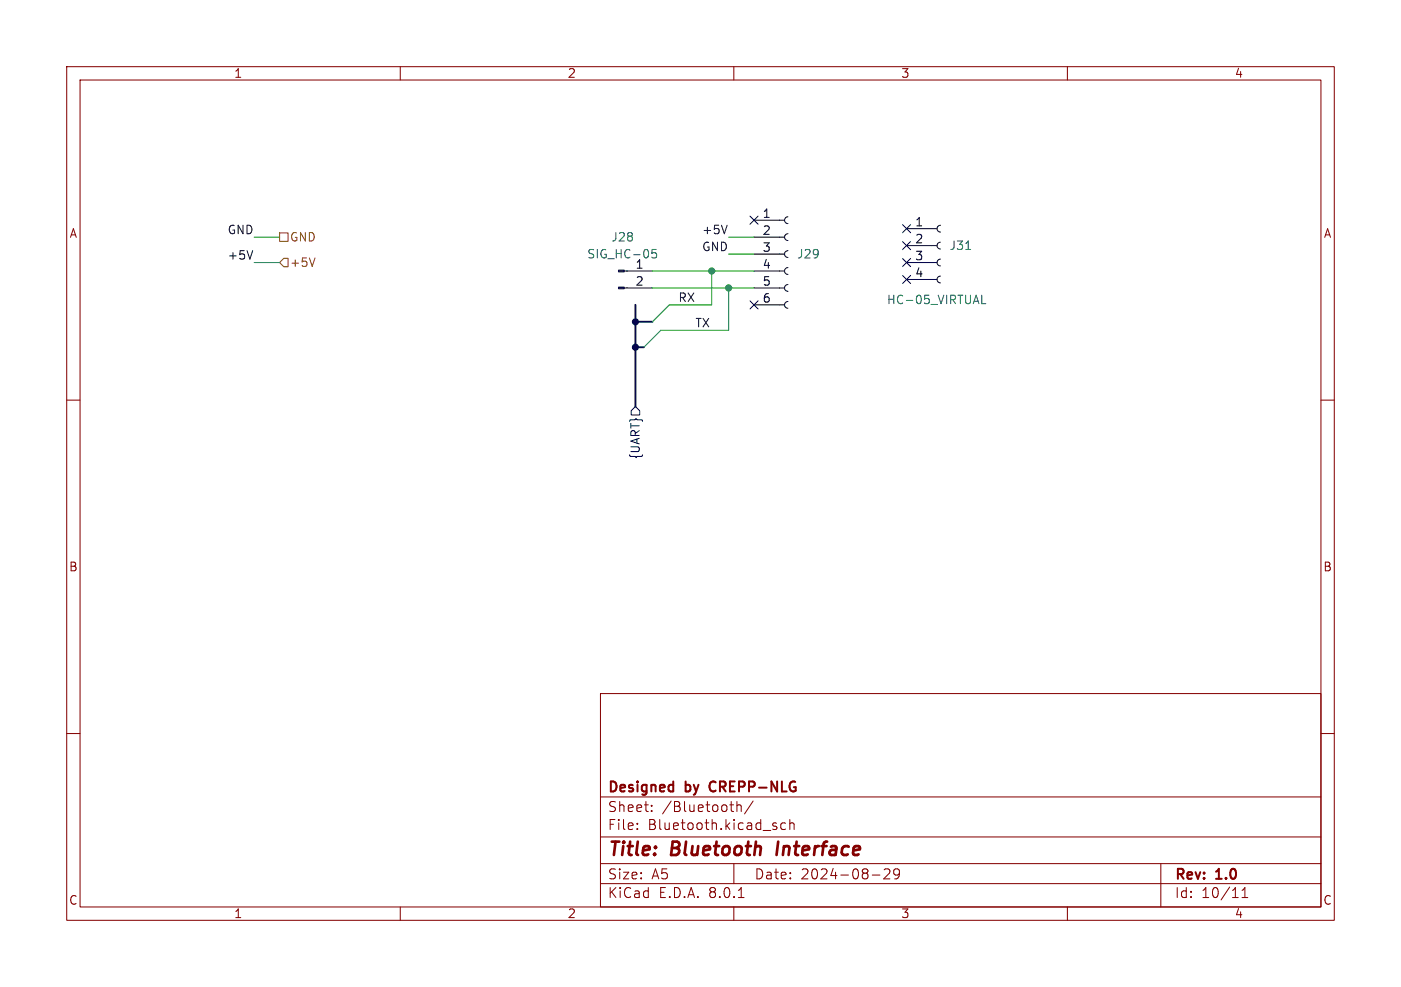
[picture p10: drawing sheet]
<svg xmlns="http://www.w3.org/2000/svg" width="210mm" height="148mm" viewBox="0 0 210 148" stroke-linecap="round" stroke-linejoin="round" font-family="sans-serif">
<g fill="none" stroke="#840000" stroke-width=".15">
<path d="M10 10h190v128h-190zM12 12h186v124h-186zM60 10v2M110 10v2M160 10v2M10 60h2M198 60h2M10 110h2M90 104h108v32h-108zM90 119.5h108M198 110h2M60 136v2"/>
<path d="M90 132.5h108M90 129.5h108M90 125.5h108M95.5 124.2v.2M95.5 123.5v.1M97.7 121.5v.2M97.7 120.8v.1M110 136v2M110 129.5v3M110.5 120.8a.37 .37 0 0 1 .6 .1v.8M110.5 120.2v1.5M110.7 134.6h.8"/>
<path d="M112.9 120.1l-1.3 1.9M116.2 123.9l.3 .2-.3 .3M116.2 123.4l.2 .1M117.8 123.5l-.5-.1-.3 .3v.4l.2 .2h.6M118.4 123.5a.37 .37 0 0 1 .6 .1v.8M118.4 122.9v1.5M130.8 131.2h1.1M132.5 130.4l.3-.1 .5 .1a.41 .41 0 0 1 0 .5l-.8 .9h.9M134.8 130.9l-.3 .3h-.2l-.3-.3v-.3l.1-.2 .4-.1 .3 .1a.99 .99 0 0 1-.4 1.4h-.3M160 136v2M174 129.5v6.5M186.2 134.6h.8"/>
<path d="M186.2 133.5l.4-.4v1.5"/>
</g>
<path d="M116.7 126.2l-.3 2" fill="none" stroke="#840000" stroke-width=".4"/>
<path d="M106.5 117.4l-.2 .4 .2 .7" fill="none" stroke="#840000" stroke-width=".3"/>
<g fill="none" stroke="#000" stroke-width=".15">
<path d="M113 38.1h4.6M113 35.6h4.6M113 33h4.6M118.1 37.6a.51 .51 0 0 0-.5 .5 .51 .51 0 0 0 .5 .5M118.1 35.1a.51 .51 0 0 0-.5 .5 .51 .51 0 0 0 .5 .5M118.1 32.5a.51 .51 0 0 0-.5 .5 .51 .51 0 0 0 .5 .5M135.9 39.4h4.6M135.9 36.8h4.6M135.9 34.3h4.6M141 38.9a.51 .51 0 0 0-.5 .5 .51 .51 0 0 0 .5 .5M141 36.3a.51 .51 0 0 0-.5 .5 .51 .51 0 0 0 .5 .5M141 33.8a.51 .51 0 0 0-.5 .5 .51 .51 0 0 0 .5 .5"/>
<path d="M93.6 43.2h4.2M93.6 40.6h4.2M113 43.2h4.6M113 40.6h4.6M113 45.7h4.6M118.1 45.2a.51 .51 0 0 0-.5 .5 .51 .51 0 0 0 .5 .5M118.1 42.7a.51 .51 0 0 0-.5 .5 .51 .51 0 0 0 .5 .5M118.1 40.1a.51 .51 0 0 0-.5 .5 .51 .51 0 0 0 .5 .5M135.9 41.9h4.6M141 41.4a.51 .51 0 0 0-.5 .5 .51 .51 0 0 0 .5 .5"/>
</g>
<path d="M92.7 43.1h.9v.2h-.9zM92.7 40.5h.9v.3h-.9z" fill="#000" stroke="#000" stroke-width=".15"/>
<path d="M98.4 37.4h-.6l-.1 .6 .2-.1 .4 .1 .1 .1v.5l-.2 .1-.5-.1M144.8 37.4h.7M147.2 44.3v1.2h.6" fill="none" stroke="#006464" stroke-width=".15"/>
<path d="M41.9 34.9h1.3v1.3h-1.3zM42.5 38.7h.7v1.3h-.7l-.6-.6zM47.2 38.7l-.4 1.2" fill="none" stroke="#725600" stroke-width=".15"/>
<g fill="none" stroke="#000084" stroke-width=".15">
<path d="M112.4 32.4l1.2 1.2M113.6 32.4l-1.2 1.2M135.3 33.7l1.2 1.2M135.3 38.8l1.2 1.2M135.3 36.2l1.2 1.2M136.5 33.7l-1.2 1.2M136.5 38.8l-1.2 1.2M136.5 36.2l-1.2 1.2M112.4 45.1l1.2 1.2M113.6 45.1l-1.2 1.2M135.3 41.3l1.2 1.2M136.5 41.3l-1.2 1.2"/>
<path d="M95.2 61l.7 .6v.6h-1.3v-.6z"/>
</g>
<path d="M37.9 37.6l-.4 1.3M109 33.8l-.4 1.2" fill="none" stroke="#0f0f0f" stroke-width=".15"/>
<path d="M95.2 45.7v15.3M95.2 48.3h2.6M95.2 52.1h1.3" fill="none" stroke="#000084" stroke-width=".3"/>
<path d="M38.1 35.6h3.8M38.1 39.4h3.8M109.2 38.1h3.8M109.2 35.6h3.8M97.8 43.2h15.2M97.8 40.6h15.2M106.7 40.6v5.1h-6.4l-2.5 2.6M109.2 43.2v6.3h-10.1l-2.6 2.6" fill="none" stroke="#009600" stroke-width=".15"/>
<g fill="#000084" stroke="#000084" stroke-width=".15">
<circle cx="95.2" cy="48.3" r=".46"/>
<circle cx="95.2" cy="52.1" r=".46"/>
</g>
<g fill="#009600" stroke="#009600" stroke-width=".15">
<circle cx="109.2" cy="43.2" r=".46"/>
<circle cx="106.7" cy="40.6" r=".46"/>
</g>
<g font-size="2.8" fill="#840000">
<text x="91" y="128.9">Title:</text>
<text x="100.7" y="128.9">Bluetooth</text>
<text x="117.3" y="128.9">Interface</text>
</g>
<g font-size="2.1" fill="#840000">
<text x="91" y="119.2">Designed</text>
<text x="102.8" y="119.2">by</text>
<text x="107.1" y="119.2">CREPP-NLG</text>
<text x="91" y="124.7">File:</text>
<text x="91" y="122">Sheet:</text>
<text x="97.1" y="124.7">Bluetooth.kicad_sch</text>
<text x="99.2" y="122">/Bluetooth/</text>
<text x="91" y="134.9">KiCad</text>
<text x="91" y="132.1">Size:</text>
<text x="97.7" y="132.1">A5</text>
<text x="98.7" y="134.9">E.D.A.</text>
<text x="106.3" y="134.9">8.0.1</text>
<text x="113" y="132.1">Date:</text>
<text x="120" y="132.1">2024-08-29</text>
<text x="176" y="132.3">Rev:</text>
<text x="176" y="134.9">Id:</text>
<text x="180.1" y="134.9">10/11</text>
<text x="182.4" y="132.3">1.0</text>
</g>
<g font-size="1.8" fill="#840000">
<text x="35" y="11.9">1</text>
<text x="85" y="11.9">2</text>
<text x="135" y="11.9">3</text>
<text x="185" y="11.9">4</text>
<text x="10.3" y="35.9">A</text>
<text x="198.4" y="35.9">A</text>
<text x="10.3" y="85.9">B</text>
<text x="198.3" y="85.9">B</text>
<text x="10.3" y="135.9">C</text>
<text x="35" y="137.9">1</text>
<text x="85" y="137.9">2</text>
<text x="135" y="137.9">3</text>
<text x="185" y="137.9">4</text>
<text x="198.3" y="135.9">C</text>
</g>
<g font-size="1.8" fill="#0f0f0f">
<text x="34" y="35.2">GND</text>
<text x="105.1" y="35.2">+5V</text>
<text x="34" y="39">+5V</text>
<text x="105.1" y="37.8">GND</text>
<text x="101.6" y="45.4">RX</text>
<text x="104.1" y="49.2">TX</text>
</g>
<g font-size="1.8">
<text x="114.2" y="32.8">1</text>
<text x="114.2" y="35.3">2</text>
<text x="137.1" y="34">1</text>
<text x="95.2" y="40.4">1</text>
<text x="114.2" y="37.8">3</text>
<text x="114.2" y="40.4">4</text>
<text x="137.1" y="36.6">2</text>
<text x="137.1" y="39.1">3</text>
<text x="137.1" y="41.7">4</text>
<text x="95.2" y="42.9">2</text>
<text x="114.2" y="42.9">5</text>
<text x="114.2" y="45.5">6</text>
</g>
<g font-size="1.8" fill="#725600">
<text x="43.4" y="40.2">+5V</text>
<text x="43.4" y="36.4">GND</text>
</g>
<g font-size="1.8" fill="#006464">
<text x="87.9" y="39">SIG_HC-05</text>
<text x="91.5" y="36.4">J28</text>
<text x="119.4" y="39">J29</text>
<text x="142.2" y="37.7">J31</text>
<text x="132.9" y="45.8">HC-05_VIRTUAL</text>
</g>
<text font-size="1.8" fill="#000084" x="96.1" y="69" transform="rotate(-90 96.1 69)">{UART}</text>
</svg>
